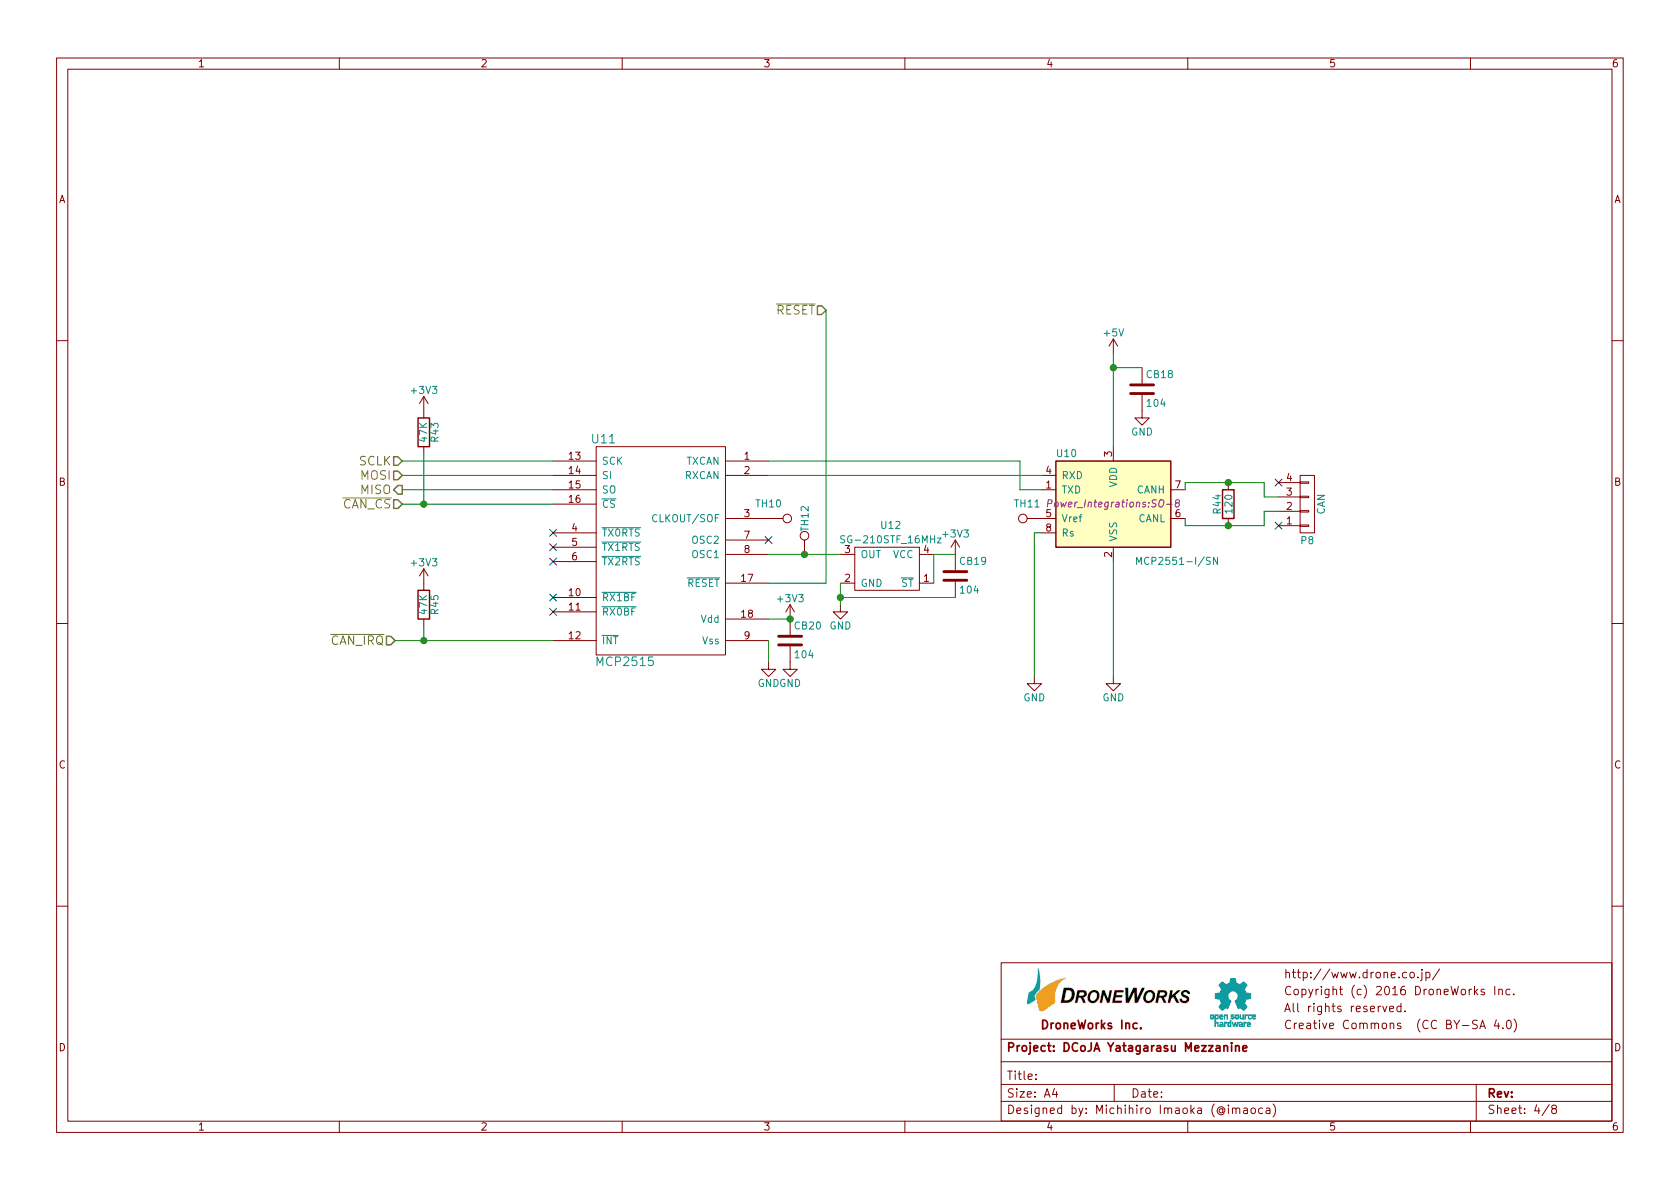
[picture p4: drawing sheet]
EESchema Schematic File Version 2
LIBS:yatagarasu
LIBS:power
LIBS:device
LIBS:transistors
LIBS:conn
LIBS:linear
LIBS:regul
LIBS:74xx
LIBS:cmos4000
LIBS:adc-dac
LIBS:memory
LIBS:xilinx
LIBS:microcontrollers
LIBS:dsp
LIBS:microchip
LIBS:analog_switches
LIBS:motorola
LIBS:texas
LIBS:intel
LIBS:audio
LIBS:interface
LIBS:digital-audio
LIBS:philips
LIBS:display
LIBS:cypress
LIBS:siliconi
LIBS:opto
LIBS:atmel
LIBS:contrib
LIBS:valves
LIBS:yatagarasu-cache
EELAYER 25 0
EELAYER END
$Descr A4 11693 8268
encoding utf-8
Sheet 4 6
Title ""
Date ""
Rev ""
Comp ""
Comment1 ""
Comment2 ""
Comment3 ""
Comment4 ""
$EndDescr
$Comp
L MCP2515 U11
U 1 1
P 4600 3850
F 0 "U11" H 4200 4650 60  0000 C CNN
F 1 "MCP2515" H 4350 3100 60  0000 C CNN
F 2 "Housings_SSOP:TSSOP-20_4.4x6.5mm_Pitch0.65mm" H 4600 3850 60  0001 C CNN
F 3 "" H 4600 3850 60  0000 C CNN
	1    4600 3850
	1    0    0    -1  
$EndComp
$Comp
L MCP2551-I/SN U10
U 1 1
P 7750 3500
F 0 "U10" H 7350 3850 50  0000 L CNN
F 1 "MCP2551-I/SN" H 7900 3100 50  0000 L CNN
F 2 "Power_Integrations:SO-8" H 7750 3500 50  0000 C CIN
F 3 "" H 7750 3500 50  0000 C CNN
	1    7750 3500
	1    0    0    -1  
$EndComp
Text HLabel 5750 2150 0    60   Input ~ 0
~RESET
Text HLabel 2750 4450 0    60   Input ~ 0
~CAN_IRQ
Text HLabel 2800 3400 0    60   Output ~ 0
MISO
Text HLabel 2800 3300 0    60   Input ~ 0
MOSI
Text HLabel 2800 3500 0    60   Input ~ 0
~CAN_CS
Text HLabel 2800 3200 0    60   Input ~ 0
SCLK
$Comp
L GND #PWR082
U 1 1
P 5350 4600
F 0 "#PWR082" H 5350 4350 50  0001 C CNN
F 1 "GND" H 5350 4450 50  0000 C CNN
F 2 "" H 5350 4600 50  0000 C CNN
F 3 "" H 5350 4600 50  0000 C CNN
	1    5350 4600
	1    0    0    -1  
$EndComp
$Comp
L GND #PWR083
U 1 1
P 7200 4700
F 0 "#PWR083" H 7200 4450 50  0001 C CNN
F 1 "GND" H 7200 4550 50  0000 C CNN
F 2 "" H 7200 4700 50  0000 C CNN
F 3 "" H 7200 4700 50  0000 C CNN
	1    7200 4700
	1    0    0    -1  
$EndComp
$Comp
L GND #PWR084
U 1 1
P 7750 4700
F 0 "#PWR084" H 7750 4450 50  0001 C CNN
F 1 "GND" H 7750 4550 50  0000 C CNN
F 2 "" H 7750 4700 50  0000 C CNN
F 3 "" H 7750 4700 50  0000 C CNN
	1    7750 4700
	1    0    0    -1  
$EndComp
$Comp
L +5V #PWR085
U 1 1
P 7750 2450
F 0 "#PWR085" H 7750 2300 50  0001 C CNN
F 1 "+5V" H 7750 2590 50  0000 C CNN
F 2 "" H 7750 2450 50  0000 C CNN
F 3 "" H 7750 2450 50  0000 C CNN
	1    7750 2450
	1    0    0    -1  
$EndComp
$Comp
L R R44
U 1 1
P 8550 3500
F 0 "R44" V 8630 3500 50  0000 C CNN
F 1 "120" V 8550 3500 50  0000 C CNN
F 2 "Resistors_SMD:R_0603_HandSoldering" V 8480 3500 50  0001 C CNN
F 3 "" H 8550 3500 50  0000 C CNN
	1    8550 3500
	-1   0    0    1   
$EndComp
$Comp
L R R45
U 1 1
P 2950 4300
F 0 "R45" V 3030 4300 50  0000 C CNN
F 1 "47K" V 2950 4300 50  0000 C CNN
F 2 "Resistors_SMD:R_0603_HandSoldering" V 2880 4300 50  0001 C CNN
F 3 "" H 2950 4300 50  0000 C CNN
	1    2950 4300
	1    0    0    -1  
$EndComp
$Comp
L TEST_1P TH11
U 1 1
P 7250 3600
F 0 "TH11" V 7150 3700 50  0000 C CNN
F 1 "TH" V 7200 3900 50  0001 C CNN
F 2 "Pin_Headers:Pin_Header_Straight_1x01" H 7450 3600 50  0001 C CNN
F 3 "" H 7450 3600 50  0000 C CNN
	1    7250 3600
	0    -1   1    0   
$EndComp
$Comp
L TEST_1P TH10
U 1 1
P 5350 3600
F 0 "TH10" V 5250 3600 50  0000 C CNN
F 1 "TH" V 5250 3600 50  0001 C CNN
F 2 "Pin_Headers:Pin_Header_Straight_1x01" H 5550 3600 50  0001 C CNN
F 3 "" H 5550 3600 50  0000 C CNN
	1    5350 3600
	0    1    1    0   
$EndComp
$Comp
L R R43
U 1 1
P 2950 3000
F 0 "R43" V 3030 3000 50  0000 C CNN
F 1 "47K" V 2950 3000 50  0000 C CNN
F 2 "Resistors_SMD:R_0603_HandSoldering" V 2880 3000 50  0001 C CNN
F 3 "" H 2950 3000 50  0000 C CNN
	1    2950 3000
	1    0    0    -1  
$EndComp
Wire Wire Line
	2800 3200 3850 3200
Wire Wire Line
	2800 3300 3850 3300
Wire Wire Line
	2800 3400 3850 3400
Wire Wire Line
	2800 3500 3850 3500
Wire Wire Line
	7200 4700 7200 3700
Wire Wire Line
	7200 3700 7250 3700
Wire Wire Line
	7750 4700 7750 3900
Wire Wire Line
	7750 3100 7750 2450
Wire Wire Line
	5750 2150 5750 4050
Wire Wire Line
	5350 4300 5500 4300
Wire Wire Line
	7250 3400 7100 3400
Wire Wire Line
	5350 4600 5350 4450
Wire Wire Line
	5350 3300 7250 3300
Wire Wire Line
	7100 3400 7100 3200
Wire Wire Line
	7100 3200 5350 3200
Wire Wire Line
	8250 3350 8250 3400
Connection ~ 8550 3350
Wire Wire Line
	8250 3600 8250 3650
Connection ~ 8550 3650
Wire Wire Line
	2950 4150 2950 4050
Connection ~ 2950 4450
Wire Wire Line
	2750 4450 3850 4450
Wire Wire Line
	5750 4050 5350 4050
Wire Wire Line
	2950 3150 2950 3500
Wire Wire Line
	8250 3650 8800 3650
Wire Wire Line
	8250 3350 8800 3350
Wire Wire Line
	5350 3850 5850 3850
NoConn ~ 5350 3750
$Comp
L GND #PWR086
U 1 1
P 5850 4200
F 0 "#PWR086" H 5850 3950 50  0001 C CNN
F 1 "GND" H 5850 4050 50  0000 C CNN
F 2 "" H 5850 4200 50  0000 C CNN
F 3 "" H 5850 4200 50  0000 C CNN
	1    5850 4200
	1    0    0    -1  
$EndComp
$Comp
L SG-210STF U12
U 1 1
P 6200 3950
F 0 "U12" H 6200 4250 50  0000 C CNN
F 1 "SG-210STF_16MHz" H 6200 4150 50  0000 C CNN
F 2 "mylib:SG-210STF" H 6200 4250 60  0001 C CNN
F 3 "" H 6200 4250 60  0000 C CNN
	1    6200 3950
	-1   0    0    -1  
$EndComp
Wire Wire Line
	5850 4050 5850 4200
$Comp
L C CB19
U 1 1
P 6650 4000
F 0 "CB19" H 6675 4100 50  0000 L CNN
F 1 "104" H 6675 3900 50  0000 L CNN
F 2 "Capacitors_SMD:C_0603_HandSoldering" H 6688 3850 50  0001 C CNN
F 3 "" H 6650 4000 50  0000 C CNN
	1    6650 4000
	1    0    0    -1  
$EndComp
Wire Wire Line
	6650 3850 6500 3850
Wire Wire Line
	6650 4150 5850 4150
Connection ~ 5850 4150
NoConn ~ 3850 3700
NoConn ~ 3850 3800
NoConn ~ 3850 3900
NoConn ~ 3850 4150
NoConn ~ 3850 4250
$Comp
L TEST_1P TH12
U 1 1
P 5600 3850
F 0 "TH12" V 5600 4100 50  0000 C CNN
F 1 "TH" V 5550 4150 50  0001 C CNN
F 2 "Pin_Headers:Pin_Header_Straight_1x01" H 5800 3850 50  0001 C CNN
F 3 "" H 5800 3850 50  0000 C CNN
	1    5600 3850
	-1   0    0    -1  
$EndComp
Connection ~ 5600 3850
$Comp
L C CB18
U 1 1
P 7950 2700
F 0 "CB18" H 7975 2800 50  0000 L CNN
F 1 "104" H 7975 2600 50  0000 L CNN
F 2 "Capacitors_SMD:C_0603_HandSoldering" H 7988 2550 50  0001 C CNN
F 3 "" H 7950 2700 50  0000 C CNN
	1    7950 2700
	1    0    0    -1  
$EndComp
$Comp
L GND #PWR087
U 1 1
P 7950 2850
F 0 "#PWR087" H 7950 2600 50  0001 C CNN
F 1 "GND" H 7950 2700 50  0000 C CNN
F 2 "" H 7950 2850 50  0000 C CNN
F 3 "" H 7950 2850 50  0000 C CNN
	1    7950 2850
	1    0    0    -1  
$EndComp
$Comp
L C CB20
U 1 1
P 5500 4450
F 0 "CB20" H 5525 4550 50  0000 L CNN
F 1 "104" H 5525 4350 50  0000 L CNN
F 2 "Capacitors_SMD:C_0603_HandSoldering" H 5538 4300 50  0001 C CNN
F 3 "" H 5500 4450 50  0000 C CNN
	1    5500 4450
	1    0    0    -1  
$EndComp
$Comp
L GND #PWR088
U 1 1
P 5500 4600
F 0 "#PWR088" H 5500 4350 50  0001 C CNN
F 1 "GND" H 5500 4450 50  0000 C CNN
F 2 "" H 5500 4600 50  0000 C CNN
F 3 "" H 5500 4600 50  0000 C CNN
	1    5500 4600
	1    0    0    -1  
$EndComp
Wire Wire Line
	7950 2550 7750 2550
Connection ~ 7750 2550
Connection ~ 2950 3500
$Comp
L +3V3 #PWR089
U 1 1
P 2950 2850
F 0 "#PWR089" H 2950 2700 50  0001 C CNN
F 1 "+3V3" H 2950 2990 50  0000 C CNN
F 2 "" H 2950 2850 50  0000 C CNN
F 3 "" H 2950 2850 50  0000 C CNN
	1    2950 2850
	1    0    0    -1  
$EndComp
$Comp
L +3V3 #PWR090
U 1 1
P 2950 4050
F 0 "#PWR090" H 2950 3900 50  0001 C CNN
F 1 "+3V3" H 2950 4190 50  0000 C CNN
F 2 "" H 2950 4050 50  0000 C CNN
F 3 "" H 2950 4050 50  0000 C CNN
	1    2950 4050
	1    0    0    -1  
$EndComp
$Comp
L +3V3 #PWR091
U 1 1
P 5500 4300
F 0 "#PWR091" H 5500 4150 50  0001 C CNN
F 1 "+3V3" H 5500 4440 50  0000 C CNN
F 2 "" H 5500 4300 50  0000 C CNN
F 3 "" H 5500 4300 50  0000 C CNN
	1    5500 4300
	1    0    0    -1  
$EndComp
$Comp
L +3V3 #PWR092
U 1 1
P 6650 3850
F 0 "#PWR092" H 6650 3700 50  0001 C CNN
F 1 "+3V3" H 6650 3990 50  0000 C CNN
F 2 "" H 6650 3850 50  0000 C CNN
F 3 "" H 6650 3850 50  0000 C CNN
	1    6650 3850
	1    0    0    -1  
$EndComp
Wire Wire Line
	6500 3850 6500 4050
$Comp
L CONN_01X04 P8
U 1 1
P 9100 3500
F 0 "P8" H 9100 3750 50  0000 C CNN
F 1 "CAN" V 9200 3500 50  0000 C CNN
F 2 "mylib:GH_4P_side" H 9100 3500 60  0001 C CNN
F 3 "" H 9100 3500 60  0000 C CNN
	1    9100 3500
	1    0    0    1   
$EndComp
Wire Wire Line
	8900 3450 8800 3450
Wire Wire Line
	8800 3450 8800 3350
Wire Wire Line
	8900 3550 8800 3550
Wire Wire Line
	8800 3550 8800 3650
NoConn ~ 8900 3350
NoConn ~ 8900 3650
$EndSCHEMATC
